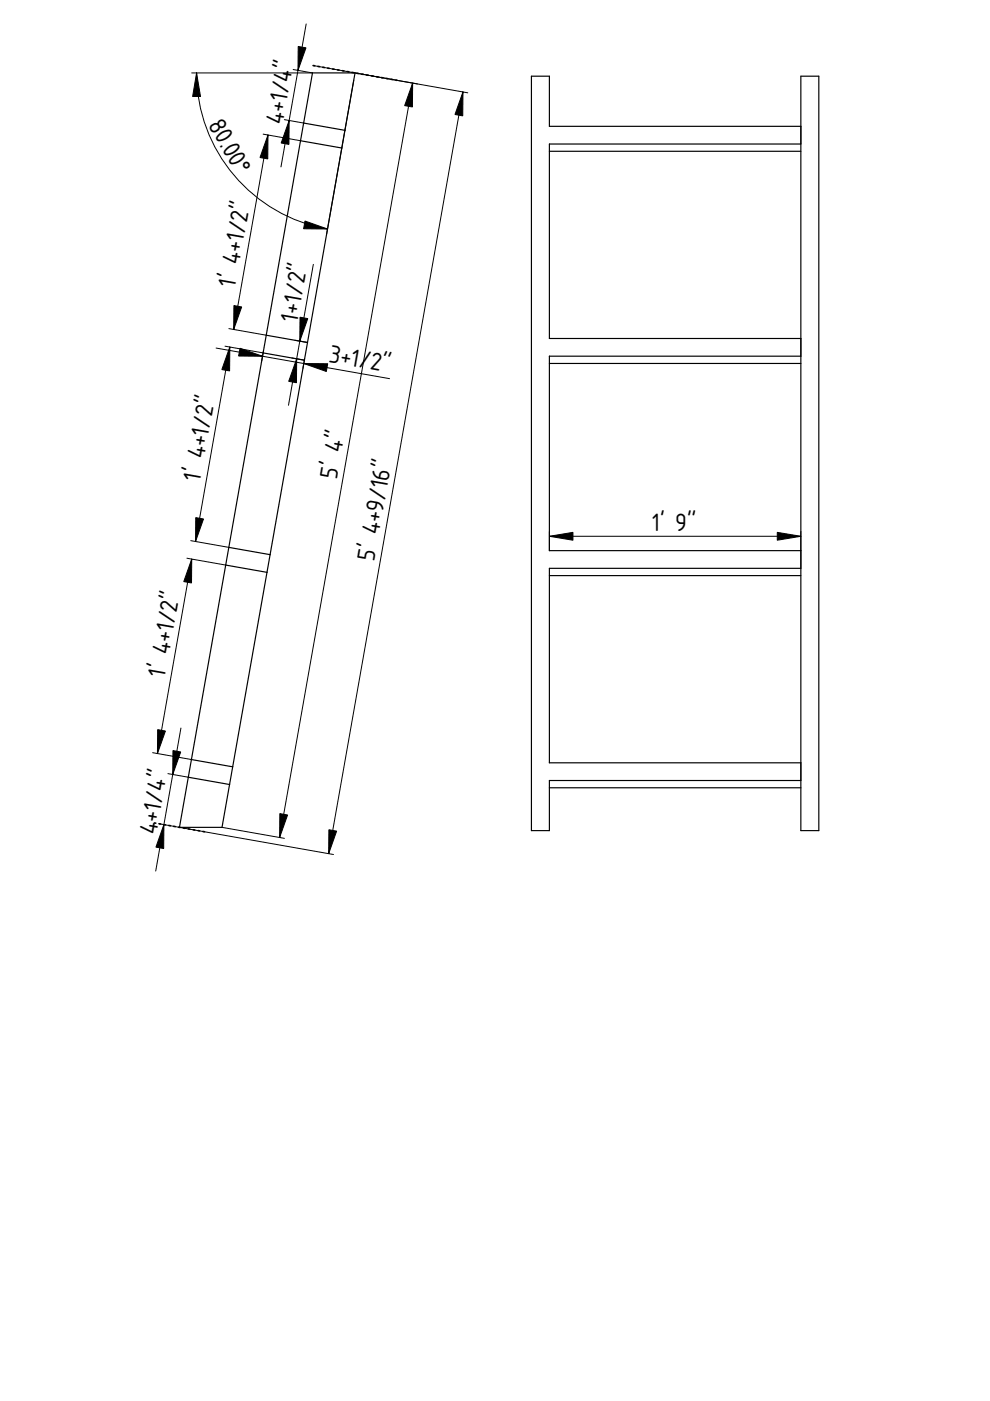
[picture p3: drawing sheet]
<svg xmlns="http://www.w3.org/2000/svg" width="210mm" height="297mm" viewBox="0 0 210 297" stroke-linecap="round" stroke-linejoin="round" font-family="sans-serif">
<g fill="none" stroke="#000" stroke-width=".25">
<path d="M169.8 16.2h3.8v159.9h-3.8zM63.7 29.8l8.8 1.6M64.4 26.1l8.7 1.5M72.5 31.4l2.8-15.9h-9l-9.9 55.6M72.5 31.4l-8 45M116.5 32.1h53.3M169.8 26.8h-53.3v-10.6h-3.8v159.9h3.8v-10.6h53.3M169.8 30.5h-53.3v41.3h53.3M55.8 74.8l8.7 1.6M55.8 74.8l-7.9 45M56.4 71.1l8.8 1.5M56.4 71.1l-.6 3.7"/>
<path d="M64.5 76.4l-7.9 44.9M116.5 77.1h53.3M169.8 75.5h-53.3v41.2h53.3M47.9 119.8l8.7 1.5M47.9 119.8l-9.9 55.6h9.1l2.2-12.8M48.5 116.1l8.8 1.5M56.6 121.3l-7.3 41.3M116.5 122h53.3M169.8 120.5h-53.3v41.2h53.3M39.9 164.8l8.8 1.5M40.6 161l8.7 1.6M116.5 167h53.3"/>
</g>
<path d="M66.4 13.9l17.8 3.1M43.4 176.4l-10.7-1.9" fill="none" stroke="#000" stroke-width=".35" stroke-dasharray=".3 .7"/>
<g fill="none" stroke="#000" stroke-width=".21">
<path d="M41.7 15.5a33.6 33.6 0 0 0 27.7 33.1M62.2 14.7l4.1 .8h-25.7M64.9 5.1l-5.3 30.3M66.5 13.9l32.7 5.8M75 17l-5.7 32.6M87.5 17.6l-28.2 160M98.2 19.5l-28.5 161.5M55.8 28.4l7.9 1.4M56.8 28.6l-7.3 41.3M60.3 25.4l4.1 .7M66.4 56.1l-5.2 29.8M45.8 73.8l36.8 6.5"/>
<path d="M47.7 73.4l8.1 1.4M48.5 69.7l7.9 1.4M48.7 73.6l-7.2 41.2M55.8 74.5l-.3 2.1M61.9 75.9l2.6 .5M62.5 72.1l2.7 .5M64.6 76.1l-.4 2M39.6 118.4l8.3 1.4M40.4 114.6l8.1 1.5M40.7 118.5l-7.3 41.3M116.5 113.7h53.3M116.5 112.7v4"/>
<path d="M169.8 112.7v4M32.4 159.6l8.2 1.4M38.4 154.4l-5.4 30.3M33.7 174.7l37 6.5M35.6 164l4.3 .8M47.1 175.4l13.2 2.3"/>
</g>
<g fill="#000" stroke="#000" stroke-width=".21">
<path d="M41.7 15.5l.8 5h-1.7zM63.2 9.9l1.7 .2-1.7 4.8zM87.5 17.6l-.1 5.1-1.6-.3zM98.2 19.5l-.1 5.1-1.6-.3zM56.8 28.6v5.1l-1.7-.3zM61.3 25.5v5.1l-1.7-.3zM64.7 46.9l4.7 1.7-5-.1zM48.7 73.6v5l-1.7-.2zM49.6 64.8l1.6 .3-1.7 4.8zM50.9 73.8l4.8 1.7h-5.1zM62.9 76.1v5l-1.7-.2zM63.6 67.3l1.7 .2-1.7 4.8z"/>
<path d="M64.4 77.1h5.1l-.3 1.7zM40.7 118.5l-.1 5.1-1.6-.3zM41.5 109.7l1.6 .3-1.6 4.8zM116.5 113.7l5-.8v1.6zM164.8 112.9l5 .8-5 .8zM33.4 154.7l1.7 .3-1.7 4.8zM34.8 174.8l-.1 5.1-1.6-.3zM36.7 159.1l1.6 .3-1.7 4.8zM59.3 172.5l1.7 .3-1.7 4.8zM69.7 175.9l1.7 .3-1.7 4.8z"/>
</g>
<g font-size="5">
<text x="44" y="26.5" transform="rotate(60 44 26.5)">80.0 °</text>
<text x="59.9" y="26.5" transform="rotate(-80 59.9 26.5)">4+1/4&quot;</text>
<text x="49.9" y="61" transform="rotate(-80 49.9 61)">1' 4+1/2&quot;</text>
<text x="63.1" y="68.4" transform="rotate(-80 63.1 68.4)">1+1/2&quot;</text>
<text x="69.6" y="76.8" transform="rotate(10 69.6 76.8)">3+1/2&quot;</text>
<text x="71.4" y="101.7" transform="rotate(-80 71.4 101.7)">5' 4&quot;</text>
<text x="42.5" y="102.2" transform="rotate(-80 42.5 102.2)">1' 4+1/2&quot;</text>
<text x="138.3" y="112.5">1' 9&quot;</text>
<text x="79.4" y="119.1" transform="rotate(-80 79.4 119.1)">5' 4+9/16&quot;</text>
<text x="35" y="143.7" transform="rotate(-80 35 143.7)">1' 4+1/2&quot;</text>
<text x="33.2" y="177" transform="rotate(-80 33.2 177)">4+1/4&quot;</text>
</g>
</svg>
